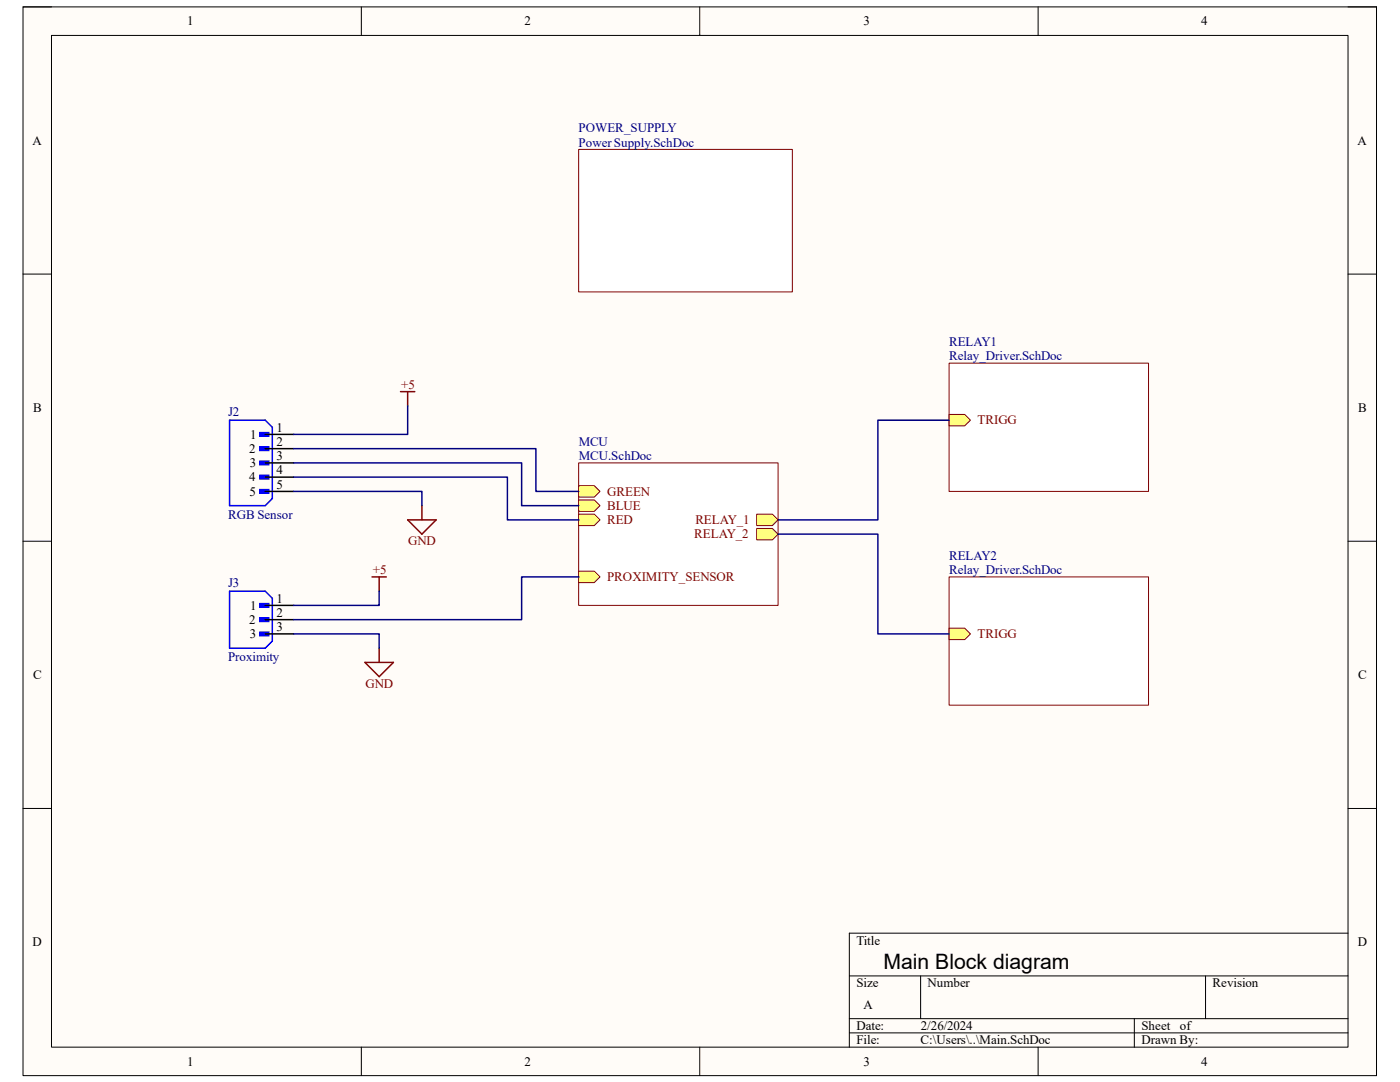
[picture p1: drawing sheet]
<svg xmlns="http://www.w3.org/2000/svg" width="279mm" height="216mm" viewBox="0 0 279 216" stroke-linecap="round" stroke-linejoin="round" font-family="sans-serif">
<path d="M4.6 1.4h270.1v213.2h-270.1z" fill-rule="evenodd" fill="#fffcf8"/>
<path d="M4.6 1.4h270.1v213.2h-270.1z" fill="none" stroke="#000" stroke-width=".2"/>
<path d="M10.3 7.1h258.7v201.8h-258.7z" fill-rule="evenodd" fill="#fffcf8"/>
<g fill="none" stroke="#000" stroke-width=".2">
<path d="M4.6 1.4h5.7M10.3 7.1h258.7v201.8h-258.7zM72.1 1.4v5.7M139.6 1.4v5.7M207.2 1.4v5.7M269 1.4h5.7v5.7M4.6 54.7h5.7M269 54.7h5.7M4.6 108h5.7M269 108h5.7M4.6 161.3h5.7M269 161.3h5.7"/>
<path d="M169.5 194.7h99.5M183.7 194.7v8.6M240.6 194.7v8.6M269 186.2h-99.5v22.7M72.1 208.9v5.7M139.6 208.9v5.7M169.5 203.3h99.5M169.5 206.1h99.5M207.2 208.9v5.7M226.4 203.3v5.6M274.7 208.9v5.7"/>
</g>
<path d="M115.5 92.4h39.8v28.4h-39.8z" fill-rule="evenodd" fill="#fff"/>
<path d="M115.5 92.4h39.8v28.4h-39.8z" fill="none" stroke="#800000" stroke-width=".2"/>
<path d="M115.5 96.9h3.1l1.1 1.2-1.1 1.1h-3.1z" fill-rule="evenodd" fill="#ffff80"/>
<path d="M115.5 96.9h3.1l1.1 1.2-1.1 1.1h-3.1z" fill="none" stroke="#800000" stroke-width=".2"/>
<path d="M151 102.6h3.1l1.2 1.1-1.2 1.2h-3.1z" fill-rule="evenodd" fill="#ffff80"/>
<path d="M151 102.6h3.1l1.2 1.1-1.2 1.2h-3.1z" fill="none" stroke="#800000" stroke-width=".2"/>
<path d="M115.5 99.8h3.1l1.1 1.1-1.1 1.1h-3.1z" fill-rule="evenodd" fill="#ffff80"/>
<path d="M115.5 99.8h3.1l1.1 1.1-1.1 1.1h-3.1z" fill="none" stroke="#800000" stroke-width=".2"/>
<path d="M151 105.4h3.1l1.2 1.2-1.2 1.1h-3.1z" fill-rule="evenodd" fill="#ffff80"/>
<path d="M151 105.4h3.1l1.2 1.2-1.2 1.1h-3.1z" fill="none" stroke="#800000" stroke-width=".2"/>
<path d="M115.5 114h3.1l1.1 1.1-1.1 1.2h-3.1z" fill-rule="evenodd" fill="#ffff80"/>
<path d="M115.5 114h3.1l1.1 1.1-1.1 1.2h-3.1z" fill="none" stroke="#800000" stroke-width=".2"/>
<path d="M115.5 102.6h3.1l1.1 1.1-1.1 1.2h-3.1z" fill-rule="evenodd" fill="#ffff80"/>
<path d="M115.5 102.6h3.1l1.1 1.1-1.1 1.2h-3.1z" fill="none" stroke="#800000" stroke-width=".2"/>
<path d="M189.4 72.5h39.8v25.6h-39.8z" fill-rule="evenodd" fill="#fff"/>
<path d="M189.4 72.5h39.8v25.6h-39.8z" fill="none" stroke="#800000" stroke-width=".2"/>
<path d="M189.4 82.7h3.1l1.2 1.1-1.2 1.2h-3.1z" fill-rule="evenodd" fill="#ffff80"/>
<path d="M189.4 82.7h3.1l1.2 1.1-1.2 1.2h-3.1z" fill="none" stroke="#800000" stroke-width=".2"/>
<path d="M115.5 29.8h42.6v28.4h-42.6z" fill-rule="evenodd" fill="#fff"/>
<path d="M115.5 29.8h42.6v28.4h-42.6z" fill="none" stroke="#800000" stroke-width=".2"/>
<path d="M189.4 115.1h39.8v25.6h-39.8z" fill-rule="evenodd" fill="#fff"/>
<path d="M189.4 115.1h39.8v25.6h-39.8z" fill="none" stroke="#800000" stroke-width=".2"/>
<path d="M189.4 125.3h3.1l1.2 1.2-1.2 1.1h-3.1z" fill-rule="evenodd" fill="#ffff80"/>
<path d="M189.4 125.3h3.1l1.2 1.2-1.2 1.1h-3.1z" fill="none" stroke="#800000" stroke-width=".2"/>
<path d="M51.9 86.3h1.7v.7h-1.7z" fill-rule="evenodd" fill="#00f"/>
<path d="M51.9 86.3h1.7v.7h-1.7z" fill="none" stroke="#00f" stroke-width=".3"/>
<path d="M51.9 89.2h1.7v.7h-1.7z" fill-rule="evenodd" fill="#00f"/>
<path d="M51.9 89.2h1.7v.7h-1.7z" fill="none" stroke="#00f" stroke-width=".3"/>
<path d="M51.9 92h1.7v.7h-1.7z" fill-rule="evenodd" fill="#00f"/>
<path d="M51.9 92h1.7v.7h-1.7z" fill="none" stroke="#00f" stroke-width=".3"/>
<path d="M51.9 94.9h1.7v.7h-1.7z" fill-rule="evenodd" fill="#00f"/>
<path d="M51.9 94.9h1.7v.7h-1.7z" fill="none" stroke="#00f" stroke-width=".3"/>
<path d="M51.9 97.7h1.7v.7h-1.7z" fill-rule="evenodd" fill="#00f"/>
<path d="M45.8 83.8h7.1l1.4 1.5v14.2l-1.4 1.4h-7.1zM51.9 97.7h1.7v.7h-1.7z" fill="none" stroke="#00f" stroke-width=".3"/>
<path d="M52.9 86.7h5.7M52.9 89.5h5.7M52.9 92.4h5.7M52.9 95.2h5.7M52.9 98.1h5.7" fill="none" stroke="#000" stroke-width=".3"/>
<path d="M51.9 120.4h1.7v.8h-1.7z" fill-rule="evenodd" fill="#00f"/>
<path d="M51.9 120.4h1.7v.8h-1.7z" fill="none" stroke="#00f" stroke-width=".3"/>
<path d="M51.9 123.3h1.7v.7h-1.7z" fill-rule="evenodd" fill="#00f"/>
<path d="M51.9 123.3h1.7v.7h-1.7z" fill="none" stroke="#00f" stroke-width=".3"/>
<path d="M51.9 126.1h1.7v.7h-1.7z" fill-rule="evenodd" fill="#00f"/>
<path d="M45.8 118h7.1l1.4 1.4v8.5l-1.4 1.4h-7.1zM51.9 126.1h1.7v.7h-1.7z" fill="none" stroke="#00f" stroke-width=".3"/>
<path d="M52.9 120.8h5.7M52.9 123.6h5.7M52.9 126.5h5.7" fill="none" stroke="#000" stroke-width=".3"/>
<path d="M79.9 78.1h2.9M81.4 78.1v2.9M74.2 115.1h2.9M75.7 115.1v2.9M81.4 103.7h5.6l-2.8 2.9zM84.2 100.9v2.8M72.8 132.2h5.7l-2.8 2.8zM75.7 129.3v2.9" fill="none" stroke="#800000" stroke-width=".3"/>
<path d="M58.6 98.1h25.6v2.8M58.6 89.5h48.3v8.6h8.6M58.6 92.4h45.5v8.5h11.4M58.6 95.2h42.7v8.5h14.2M81.4 81v5.7h-22.8M189.4 83.8h-14.2v19.9h-19.9M75.7 118v2.8h-17.1M115.5 115.1h-11.4v8.5h-45.5M155.3 106.6h19.9v19.9h14.2M58.6 126.5h17.1v2.8" fill="none" stroke="#000080" stroke-width=".3"/>
<text font-size="4.2" x="176.3" y="193.4">Main Block diagram</text>
<g font-size="2.6">
<text x="37.4" y="5.1">1</text>
<text x="104.7" y="5.1">2</text>
<text x="172.3" y="5.1">3</text>
<text x="239.7" y="5.1">4</text>
<text x="6.5" y="28.9">A</text>
<text x="270.9" y="28.9">A</text>
<text x="6.6" y="82.2">B</text>
<text x="271.1" y="82.2">B</text>
<text x="50" y="87.5">1</text>
<text x="55.2" y="88.9">2</text>
<text x="55.2" y="86.1">1</text>
<text x="49.7" y="90.4">2</text>
<text x="49.9" y="93.2">3</text>
<text x="55.2" y="91.8">3</text>
<text x="55.2" y="94.7">4</text>
<text x="49.7" y="96.1">4</text>
<text x="49.8" y="98.9">5</text>
<text x="55.2" y="97.5">5</text>
<text x="49.7" y="124.5">2</text>
<text x="50" y="121.7">1</text>
<text x="55.2" y="123.1">2</text>
<text x="55.2" y="125.9">3</text>
<text x="55.2" y="120.2">1</text>
<text x="49.9" y="127.3">3</text>
<text x="6.6" y="135.5">C</text>
<text x="271.1" y="135.5">C</text>
<text x="6.5" y="188.8">D</text>
<text x="170.9" y="188.5">Title</text>
<text x="271" y="188.8">D</text>
<text x="170.9" y="197">Size</text>
<text x="185.1" y="197">Number</text>
<text x="242" y="197">Revision</text>
<text x="172.3" y="201.3">A</text>
<text x="170.9" y="205.5">Date:</text>
<text x="170.9" y="208.4">File:</text>
<text x="183.7" y="208.4">C:\Users\..\Main.SchDoc</text>
<text x="183.7" y="205.5">2/26/2024</text>
<text x="227.8" y="205.5">Sheet</text>
<text x="227.8" y="208.4">Drawn By:</text>
<text x="235.5" y="205.5">of</text>
<text x="37.4" y="212.6">1</text>
<text x="104.7" y="212.6">2</text>
<text x="172.3" y="212.6">3</text>
<text x="239.7" y="212.6">4</text>
</g>
<g font-size="2.6" fill="#000080">
<text x="115.5" y="26.4">POWER_SUPPLY</text>
<text x="115.5" y="29.3">Power Supply.SchDoc</text>
<text x="189.4" y="69">RELAY1</text>
<text x="189.4" y="71.9">Relay_Driver.SchDoc</text>
<text x="45.5" y="83">J2</text>
<text x="115.5" y="88.9">MCU</text>
<text x="115.5" y="91.8">MCU.SchDoc</text>
<text x="45.5" y="103.5">RGB Sensor</text>
<text x="189.4" y="111.7">RELAY2</text>
<text x="45.5" y="117.1">J3</text>
<text x="189.4" y="114.6">Relay_Driver.SchDoc</text>
<text x="45.5" y="131.9">Proximity</text>
</g>
<g font-size="2.6" fill="#800000">
<text x="80.1" y="77.6">+5</text>
<text x="195.1" y="84.7">TRIGG</text>
<text x="121.2" y="98.9">GREEN</text>
<text x="121.2" y="101.7">BLUE</text>
<text x="121.2" y="104.6">RED</text>
<text x="138.6" y="107.4">RELAY_2</text>
<text x="138.8" y="104.6">RELAY_1</text>
<text x="81.4" y="108.8">GND</text>
<text x="74.4" y="114.6">+5</text>
<text x="121.2" y="116">PROXIMITY_SENSOR</text>
<text x="195.1" y="127.3">TRIGG</text>
<text x="72.9" y="137.3">GND</text>
</g>
</svg>
